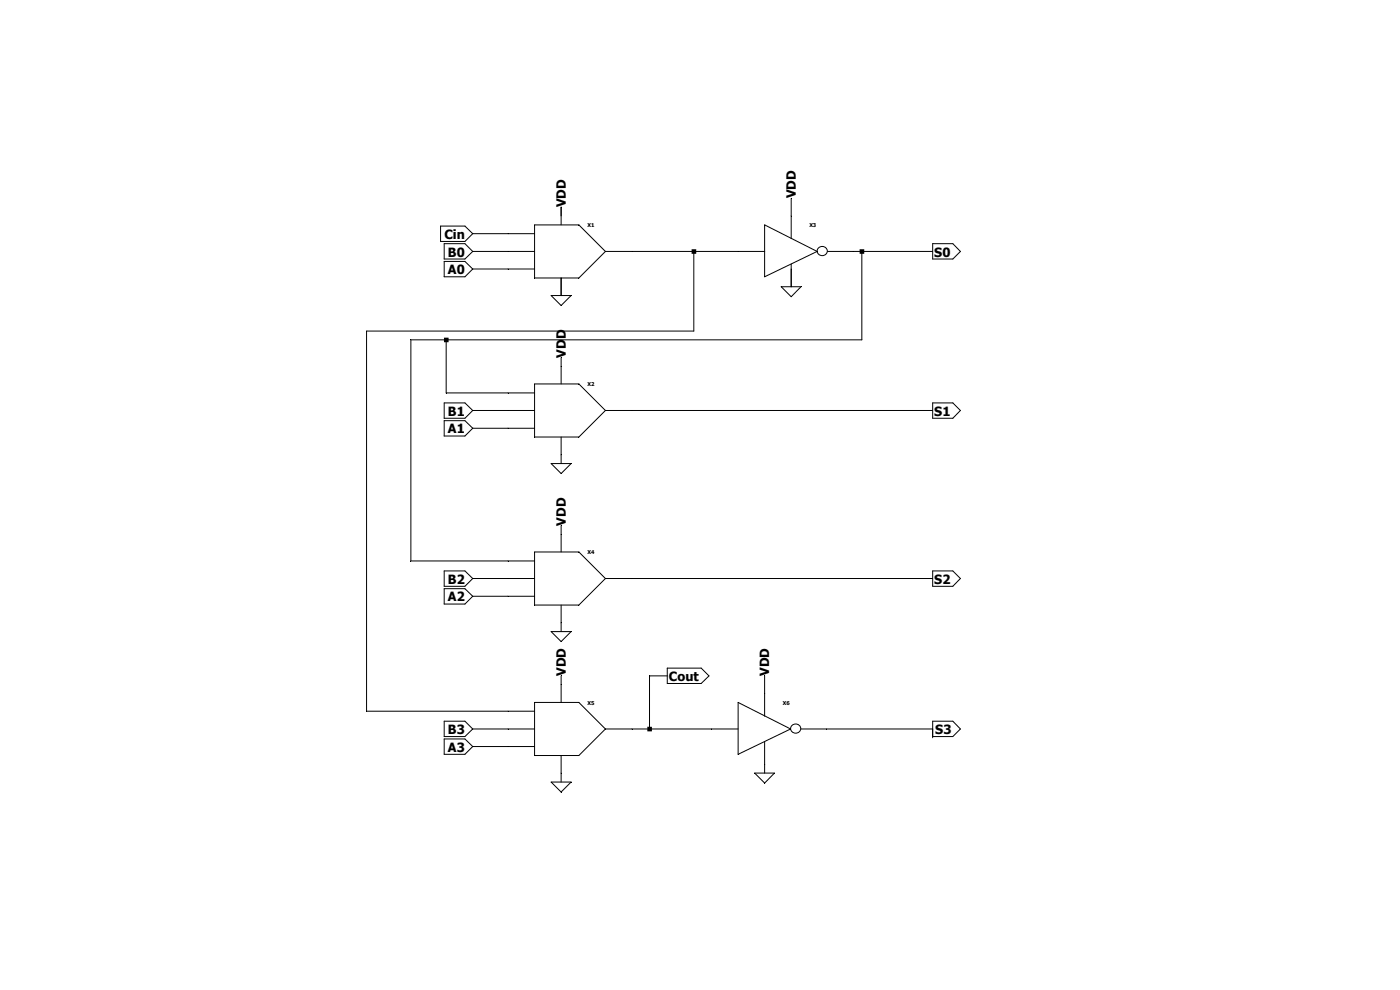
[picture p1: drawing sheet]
<svg xmlns="http://www.w3.org/2000/svg" width="297mm" height="210mm" viewBox="0 0 297 210" stroke-linecap="round" stroke-linejoin="round" font-family="sans-serif">
<g fill="none" stroke="#000" stroke-width=".21">
<path d="M93.5 48h5.1l1.7 1.6-1.7 1.6h-5.1zM94.2 51.7h4.4l1.7 1.6-1.7 1.6h-4.4zM94.2 55.5h4.4l1.7 1.6-1.7 1.6h-4.4zM100.3 49.6h13.1M100.3 53.3h13.1M100.3 57.1h13.1M113.4 47.7h9.4l5.6 5.6-5.6 5.7h-9.4zM119 43.9v3.8M119 59v3.7M128.4 53.3h33.8M147.2 53.3v16.9h-69.4v80.7h35.6M162.2 47.7l11.2 5.6-11.2 5.4z"/>
<path d="M167.9 42.1v8.5M167.9 56v4.8M175.6 53.3h22.3M182.8 53.3v18.8h-95.6v46.9h26.2M197.9 51.7h4.2l1.7 1.6-1.7 1.6h-4.2zM94.7 72.1v11.3h18.7M116.9 62.7h4.3l-2.2 2.1zM119 75.9v5.5M165.7 60.8h4.2l-2 2.1zM94.2 85.5h4.4l1.7 1.6-1.7 1.6h-4.4zM94.2 89.2h4.4l1.7 1.6-1.7 1.7h-4.4zM100.3 87.1h13.1"/>
<path d="M100.3 90.8h13.1M113.4 81.4h9.4l5.6 5.7-5.6 5.6h-9.4zM116.9 98.3h4.3l-2.2 2.2zM119 92.7v5.6M128.4 87.1h69.5M197.9 85.5h4.2l1.7 1.6-1.7 1.6h-4.2zM113.4 117.1h9.4l5.6 5.6-5.6 5.7h-9.4zM119 111.5v5.6M94.2 121.1h4.4l1.7 1.6-1.7 1.7h-4.4zM94.2 124.9h4.4l1.7 1.6-1.7 1.6h-4.4zM100.3 122.7h13.1M100.3 126.5h13.1"/>
<path d="M116.9 134h4.3l-2.2 2.1zM119 128.4v5.6M128.4 122.7h69.5M197.9 121.1h4.2l1.7 1.6-1.7 1.7h-4.2zM94.2 153h4.4l1.7 1.6-1.7 1.7h-4.4zM94.2 156.8h4.4l1.7 1.6-1.7 1.6h-4.4zM100.3 154.6h13.1M100.3 158.4h13.1M113.4 149h9.4l5.6 5.6-5.6 5.7h-9.4zM119 143.4v5.6M128.4 154.6h28.2M141.6 141.7h7.2l1.6 1.7-1.6 1.6h-7.2z"/>
<path d="M141.6 143.4h-3.8v11.2M156.6 149l11.1 5.6-11.1 5.4zM162.2 143.4v8.5M162.2 157.4v6.6M169.9 154.6h28M197.9 156.3h4.2l1.7-1.7-1.7-1.6h-4.2v3.5M116.9 165.9h4.3l-2.2 2.1zM119 160.3v5.6M160.1 164h4.2l-2.1 2.1z"/>
<circle cx="174.5" cy="53.3" r="1.03"/>
<circle cx="168.9" cy="154.6" r="1.03"/>
</g>
<path d="M94.2 71.6h1v1h-1zM137.3 154.2h1v1h-1zM146.7 52.9h1v.9h-1zM182.4 52.9h.9v.9h-.9z" fill-rule="evenodd" fill="#000"/>
<g font-size="2.7">
<text x="120" y="43.9" transform="rotate(-90 120 43.9)">VDD</text>
<text x="168.8" y="42.1" transform="rotate(-90 168.8 42.1)">VDD</text>
<text x="94.3" y="50.7">Cin</text>
<text x="95" y="54.4">B0</text>
<text x="95" y="58.2">A0</text>
<text x="198.2" y="54.4">S0</text>
<text x="120" y="75.9" transform="rotate(-90 120 75.9)">VDD</text>
<text x="95" y="88.2">B1</text>
<text x="198.2" y="88.2">S1</text>
<text x="95" y="91.9">A1</text>
<text x="120" y="111.5" transform="rotate(-90 120 111.5)">VDD</text>
<text x="95" y="123.8">B2</text>
<text x="198.2" y="123.8">S2</text>
<text x="95" y="127.6">A2</text>
<text x="120" y="143.4" transform="rotate(-90 120 143.4)">VDD</text>
<text x="163.2" y="143.4" transform="rotate(-90 163.2 143.4)">VDD</text>
<text x="141.9" y="144.5">Cout</text>
<text x="95" y="155.7">B3</text>
<text x="198.4" y="155.7">S3</text>
<text x="95" y="159.5">A3</text>
</g>
<g font-size="1.1">
<text x="124.7" y="48.2">X1</text>
<text x="171.7" y="48.2">X3</text>
<text x="124.7" y="81.9">X2</text>
<text x="124.7" y="117.6">X4</text>
<text x="124.7" y="149.5">X5</text>
<text x="166.1" y="149.5">X6</text>
</g>
</svg>
